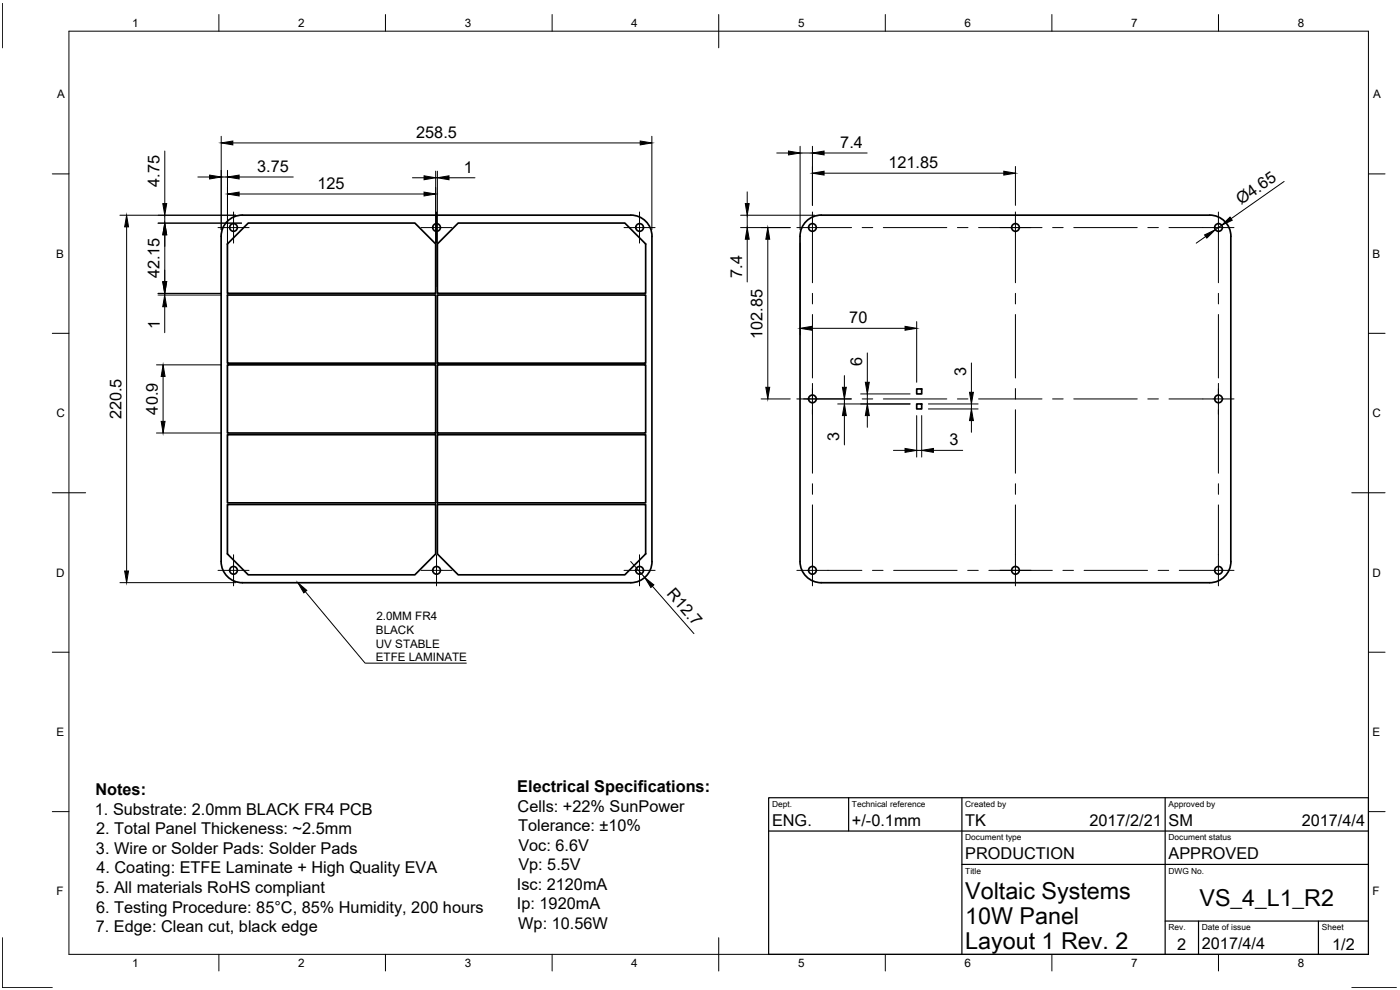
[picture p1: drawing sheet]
<svg xmlns="http://www.w3.org/2000/svg" width="420mm" height="297mm" viewBox="0 0 420 297" stroke-linecap="round" stroke-linejoin="round" font-family="sans-serif">
<!-- layer: Visible -->
<g fill="none" stroke="#000" stroke-width=".51">
<path d="M68.2 66.4a6.3 6.3 0 0 1 4.5-1.9h116.6a6.3 6.3 0 0 1 6.4 6.4v97.6a6.4 6.4 0 0 1-6.4 6.3h-116.6a6.4 6.4 0 0 1-6.3-6.3v-97.6a6.3 6.3 0 0 1 1.8-4.5zM74.5 66.9h50l6.3 6.3v14.8h-62.6v-14.8zM137.5 66.9h50l6.3 6.3v14.8h-62.5v-14.8zM369.4 70.9v97.6M369.4 70.9a6.4 6.4 0 0 0-6.4-6.4l-116.5 .1a6.3 6.3 0 0 0-6.4 6.3v97.6a6.4 6.4 0 0 0 6.4 6.3h116.5a6.4 6.4 0 0 0 6.4-6.3M68.2 88.5h62.6v20.5h-62.6zM131.3 88.5h62.5v20.5h-62.5zM68.2 109.5h62.6v20.4h-62.6zM131.3 109.5h62.5v20.4h-62.5zM275.1 116.7h1.5v1.5h-1.5zM68.2 130.4h62.6v20.5h-62.6zM131.3 130.4h62.5v20.5h-62.5z"/>
<path d="M275.1 121.2h1.5v1.5h-1.5zM68.2 151.4h62.6v14.8l-6.3 6.3h-50l-6.3-6.3zM131.3 151.4h62.5v14.8l-6.3 6.3h-50l-6.2-6.3z"/>
<circle cx="70.1" cy="68.3" r="1.15"/>
<circle cx="131" cy="68.3" r="1.15"/>
<circle cx="192" cy="68.3" r="1.15"/>
<circle cx="243.8" cy="68.3" r="1.15"/>
<circle cx="304.8" cy="68.3" r="1.15"/>
<circle cx="365.7" cy="68.3" r="1.15"/>
<circle cx="243.8" cy="119.7" r="1.15"/>
<circle cx="365.7" cy="119.7" r="1.15"/>
<circle cx="70.1" cy="171.1" r="1.15"/>
<circle cx="131" cy="171.1" r="1.15"/>
<circle cx="192" cy="171.1" r="1.15"/>
<circle cx="243.8" cy="171.1" r="1.15"/>
<circle cx="304.8" cy="171.1" r="1.15"/>
<circle cx="365.7" cy="171.1" r="1.15"/>
</g>
<!-- layer: Border -->
<g fill="none" stroke="#000" stroke-width=".3">
<path d="M.7 1v13.4M20.7 9.4h390v276.9h-390zM65.7 4.4v5M115.7 4.4v5M165.7 4.4v5M215.7 4.4v10M265.7 4.4v5M315.7 4.4v5M365.7 4.4v5M15.7 52.2h5M410.7 52.2h5M15.7 100h5"/>
<path d="M410.7 100h5M15.7 147.8h10M405.7 147.8h10M15.7 195.7h5M410.7 195.7h5M15.7 243.5h5M410.7 243.5h5M.7 281.3v15h15M65.7 286.3v5M115.7 286.3v5M165.7 286.3v5M215.7 281.3v10"/>
<path d="M265.7 286.3v5M315.7 286.3v5M365.7 286.3v5M405.7 296.3h13.4"/>
</g>
<!-- layer: TitleBlock -->
<path d="M230.7 239.4h180v46.9h-180zM254.7 239.4v9.9M288.7 239.4v46.9M349.7 239.4v46.9M230.7 249.3h180M288.7 259.4h122M349.7 276.4h61M359.7 276.4v9.9M395.7 276.4v9.9" fill="none" stroke="#000" stroke-width=".36"/>
<!-- layer: Dimensions -->
<g fill="none" stroke="#000" stroke-width=".3">
<path d="M49.5 45.3v15.8M59.4 53.1h3.5M66.4 40.9v28M66.4 53.1h1.9M68.3 51.1v34.9M69.9 42.9h122.2M71.8 53.1h16.2M71.8 58.2h55.5M123.8 53.3h3.5M130.8 51.4v34.6M130.8 53.3h.5M131.3 51.4v34.6"/>
<path d="M134.8 53.3h7.7M195.6 40.9v28M224.2 57.6v3.5M233.1 45.9h3.5M240.1 43.9v25M240.1 45.9h3.7M243.8 43.9v17.7M247.3 45.9h13M247.3 52h54M304.7 50v11.6M385.4 54.4l-15.9 11.2M36 64.6h34.7"/>
<path d="M38 68.1v103.2M47.4 67h25.1M49.5 64.6v2.4M49.5 70.4v14.1M222.3 64.6h22.2M222.3 68.3h14.9M224.2 64.6v3.7M224.2 71.8v12.8M230.4 71.8v44.4M240.1 72.9v27.6M361.9 71l-2.9 2M366.6 67.6l-1.9 1.3"/>
<path d="M47.4 88h18.9M47.4 88.5h18.9M49.4 88v.5M49.4 92v7.8M243.6 98.5h28M275.1 96.5v18.2M47 109.5h19.3M48.9 113v13.4M228.4 119.7h8.8M241.2 119.7h14.2M253.4 112.7v3.5M253.4 119.7v1.5"/>
<path d="M258.3 118.2h14.8M260.3 105.9v8.8M260.3 118.2v3M291.5 108.9v8.8M47 129.9h19.3M251.4 121.2h21.7M253.4 124.7v8.8M260.3 124.7v3.5M268.1 135.1h3.5M275.1 124.7v12.4M275.1 135.1h1.5M276.6 124.7v12.4"/>
<path d="M278.6 122.7h14.9M278.6 121.2h14.9M280.1 135.1h8.8M291.5 121.2v1.5M291.5 126.2v3.5M36 174.8h34.7M189.3 168.5l4.2 4.7M195.8 175.9l12.5 14.2"/>
</g>
<g fill="#000" stroke="#000" stroke-width=".3">
<path d="M62.9 52.5l3.5 .6-3.5 .6zM66.4 42.9l3.5-.6v1.2zM68.3 53.1l3.5-.6v1.2zM68.3 58.2l3.5-.6v1.2zM127.3 57.6l3.5 .6-3.5 .6zM127.3 52.7l3.5 .6-3.5 .6zM131.3 53.3l3.5-.6v1.2zM192.1 42.3l3.5 .6-3.5 .6zM236.6 45.3l3.5 .6-3.5 .6zM243.8 45.9l3.5-.6v1.2zM243.8 52l3.5-.6v1.1zM301.3 51.4l3.4 .6-3.4 .5z"/>
<path d="M38 64.6l.6 3.5h-1.2zM49.5 67l.5 3.4h-1.1zM48.9 61.1h1.1l-.5 3.5zM223.7 61.1h1.1l-.6 3.5zM224.2 68.3l.6 3.5h-1.1zM230.4 68.3l.6 3.5h-1.2zM361.5 70.5l3.2-1.6-2.5 2.5zM366.6 67.6l2.6-2.5 .6 1zM48.8 84.5h1.2l-.6 3.5zM49.4 88.5l.6 3.5h-1.2zM48.9 84.5h1.1l-.5 3.5zM240.1 98.5l3.5-.6v1.2z"/>
<path d="M271.6 97.9l3.5 .6-3.5 .6zM48.9 109.5l.6 3.5h-1.1zM229.8 116.2h1.2l-.6 3.5zM252.8 116.2h1.2l-.6 3.5zM259.7 114.7h1.2l-.6 3.5zM291 117.7h1.1l-.6 3.5zM48.4 126.4h1.1l-.6 3.5zM253.4 121.2l.6 3.5h-1.2zM260.3 121.2l.6 3.5h-1.2zM271.6 134.6l3.5 .5-3.5 .6zM276.6 135.1l3.5-.5v1.1zM291.5 122.7l.6 3.5h-1.1z"/>
<path d="M37.4 171.3h1.2l-.6 3.5zM193.5 173.2l2.7 2.3-.9 .8z"/>
</g>
<!-- layer: Center Lines -->
<g fill="none" stroke="#000" stroke-width=".3">
<path d="M65.4 68.3h9.3M70.1 63.6v9.3M126.4 68.3h9.3M131 63.6v9.3M187.3 68.3h9.3M191.9 63.6v9.3M239.1 68.3h16.5M243.8 63.6v21.2M258.7 68.3h3.2M265.1 68.3h19M287.3 68.3h3.2M293.7 68.3h19"/>
<path d="M304.7 63.6v21.2M315.9 68.3h3.2M322.2 68.3h19.1M344.5 68.3h3.1M350.8 68.3h19.5M365.7 63.6v21.2M243.8 88v3.2M243.8 94.4v19M304.7 88v3.2M304.7 94.4v19M365.7 88v3.2M365.7 94.4v19"/>
<path d="M239.1 119.7h16.5M243.8 115v27M258.7 119.7h3.2M265.1 119.7h19M287.3 119.7h3.2M293.7 119.7h19M304.7 116.6v3.2M315.9 119.7h3.2M322.2 119.7h19.1M344.5 119.7h3.1M350.8 119.7h19.5M365.7 115v27"/>
<path d="M304.7 122.9v19.1M243.8 145.1v3.2M243.8 151.5v24.3M304.7 145.1v3.2M304.7 151.5v24.3M365.7 145.1v3.2M365.7 151.5v24.3M65.4 171.1h9.3M70.1 166.5v9.3M126.4 171.1h9.3M131 166.5v9.3M187.3 171.1h9.3"/>
<path d="M191.9 166.5v9.3M239.1 171.1h19.6M261.8 171.1h3.2M268.2 171.1h19M290.4 171.1h3.2M296.8 171.1h19M319 171.1h3.2M325.3 171.1h19.1M347.6 171.1h3.1M353.9 171.1h16.4"/>
</g>
<!-- layer: Annotations -->
<path d="M89.4 174.8l2.7 2.3-.9 .8z" fill="#000" stroke="#000" stroke-width=".3"/>
<path d="M91.6 177.5l18 21.5h30.4" fill="none" stroke="#000" stroke-width=".3"/>
<g font-size="7">
<text x="289.7" y="269.9">Voltaic Systems</text>
<text x="360" y="271.8">VS_4_L1_R2</text>
<text x="289.7" y="277.3">10W Panel</text>
<text x="289.7" y="284.8">Layout 1 Rev. 2</text>
</g>
<g font-size="4.9">
<text x="124.9" y="41.3">258.5</text>
<text x="252.2" y="44.4">7.4</text>
<text x="77.2" y="51.6">3.75</text>
<text x="139.2" y="51.8">1</text>
<text x="266.6" y="50.4">121.85</text>
<text x="47.9" y="56.1" transform="rotate(-90 47.9 56.1)">4.75</text>
<text x="95.3" y="56.7">125</text>
<text x="372.5" y="61.5" transform="rotate(-35 372.5 61.5)">Ø4.65</text>
<text x="47.9" y="83.5" transform="rotate(-90 47.9 83.5)">42.15</text>
<text x="222.8" y="83.3" transform="rotate(-90 222.8 83.3)">7.4</text>
<text x="47.9" y="98.8" transform="rotate(-90 47.9 98.8)">1</text>
<text x="228.9" y="101.6" transform="rotate(-90 228.9 101.6)">102.85</text>
<text x="254.9" y="96.9">70</text>
<text x="258.7" y="109.9" transform="rotate(-90 258.7 109.9)">6</text>
<text x="290" y="112.9" transform="rotate(-90 290 112.9)">3</text>
<text x="36.4" y="125.8" transform="rotate(-90 36.4 125.8)">220.5</text>
<text x="47.4" y="124.4" transform="rotate(-90 47.4 124.4)">40.9</text>
<text x="251.8" y="132.2" transform="rotate(-90 251.8 132.2)">3</text>
<text x="284.9" y="133.6">3</text>
<text x="199.9" y="178.4" transform="rotate(49 199.9 178.4)">R12.7</text>
<text x="28.6" y="238.5">Notes:</text>
<text x="155.2" y="237.6">Electrical Specifications:</text>
<text x="28.5" y="244.4">1. Substrate: 2.0mm BLACK FR4 PCB</text>
<text x="155.3" y="243.5">Cells: +22% SunPower</text>
<text x="28.9" y="250.3">2. Total Panel Thickeness: ~2.5mm</text>
<text x="155.5" y="249.4">Tolerance: ±10%</text>
<text x="231.7" y="247.8">ENG.</text>
<text x="255.7" y="247.8">+/-0.1mm</text>
<text x="289.7" y="247.8">TK</text>
<text x="326.9" y="247.8">2017/2/21</text>
<text x="350.7" y="247.8">SM</text>
<text x="390.7" y="247.8">2017/4/4</text>
<text x="28.8" y="256.2">3. Wire or Solder Pads: Solder Pads</text>
<text x="155.6" y="255.2">Voc: 6.6V</text>
<text x="289.7" y="257.9">PRODUCTION</text>
<text x="350.7" y="257.9">APPROVED</text>
<text x="28.9" y="262.1">4. Coating: ETFE Laminate + High Quality EVA</text>
<text x="155.6" y="261.1">Vp: 5.5V</text>
<text x="28.8" y="268">5. All materials RoHS compliant</text>
<text x="155.1" y="266.9">Isc: 2120mA</text>
<text x="28.8" y="273.9">6. Testing Procedure: 85°C, 85% Humidity, 200 hours</text>
<text x="155.1" y="272.8">Ip: 1920mA</text>
<text x="28.8" y="279.7">7. Edge: Clean cut, black edge</text>
<text x="155.5" y="278.6">Wp: 10.56W</text>
<text x="353.3" y="285">2</text>
<text x="360.7" y="284.8">2017/4/4</text>
<text x="399.8" y="284.9">1/2</text>
</g>
<g font-size="3.5">
<text x="39.7" y="8.1">1</text>
<text x="89.5" y="8.1">2</text>
<text x="139.5" y="8.1">3</text>
<text x="189.4" y="8.1">4</text>
<text x="239.5" y="8.1">5</text>
<text x="289.4" y="8.1">6</text>
<text x="339.5" y="8.1">7</text>
<text x="389.5" y="8.1">8</text>
<text x="17.1" y="29.5">A</text>
<text x="412.1" y="29.5">A</text>
<text x="16.9" y="77.3">B</text>
<text x="411.9" y="77.3">B</text>
<text x="16.9" y="125.2">C</text>
<text x="411.9" y="125.2">C</text>
<text x="16.9" y="173">D</text>
<text x="411.9" y="173">D</text>
<text x="113" y="185.9">2.0MM FR4</text>
<text x="112.8" y="190.1">BLACK</text>
<text x="112.8" y="194.3">UV STABLE</text>
<text x="112.8" y="198.5">ETFE LAMINATE</text>
<text x="16.9" y="220.9">E</text>
<text x="411.9" y="220.9">E</text>
<text x="16.9" y="268.7">F</text>
<text x="411.9" y="268.7">F</text>
<text x="39.7" y="290.1">1</text>
<text x="89.5" y="290.1">2</text>
<text x="139.5" y="290.1">3</text>
<text x="189.4" y="290.1">4</text>
<text x="239.5" y="290.1">5</text>
<text x="289.4" y="290.1">6</text>
<text x="339.5" y="290.1">7</text>
<text x="389.5" y="290.1">8</text>
</g>
<g font-size="2.5">
<text x="231.7" y="242.1">Dept.</text>
<text x="255.7" y="242.1">Technical reference</text>
<text x="289.7" y="242.1">Created by</text>
<text x="350.7" y="242.1">Approved by</text>
<text x="289.7" y="252.1">Document type</text>
<text x="350.7" y="252.1">Document status</text>
<text x="289.7" y="262.1">Title</text>
<text x="350.7" y="262.1">DWG No.</text>
<text x="350.7" y="279.1">Rev.</text>
<text x="360.7" y="279.1">Date of issue</text>
<text x="396.7" y="279.1">Sheet</text>
</g>
</svg>
